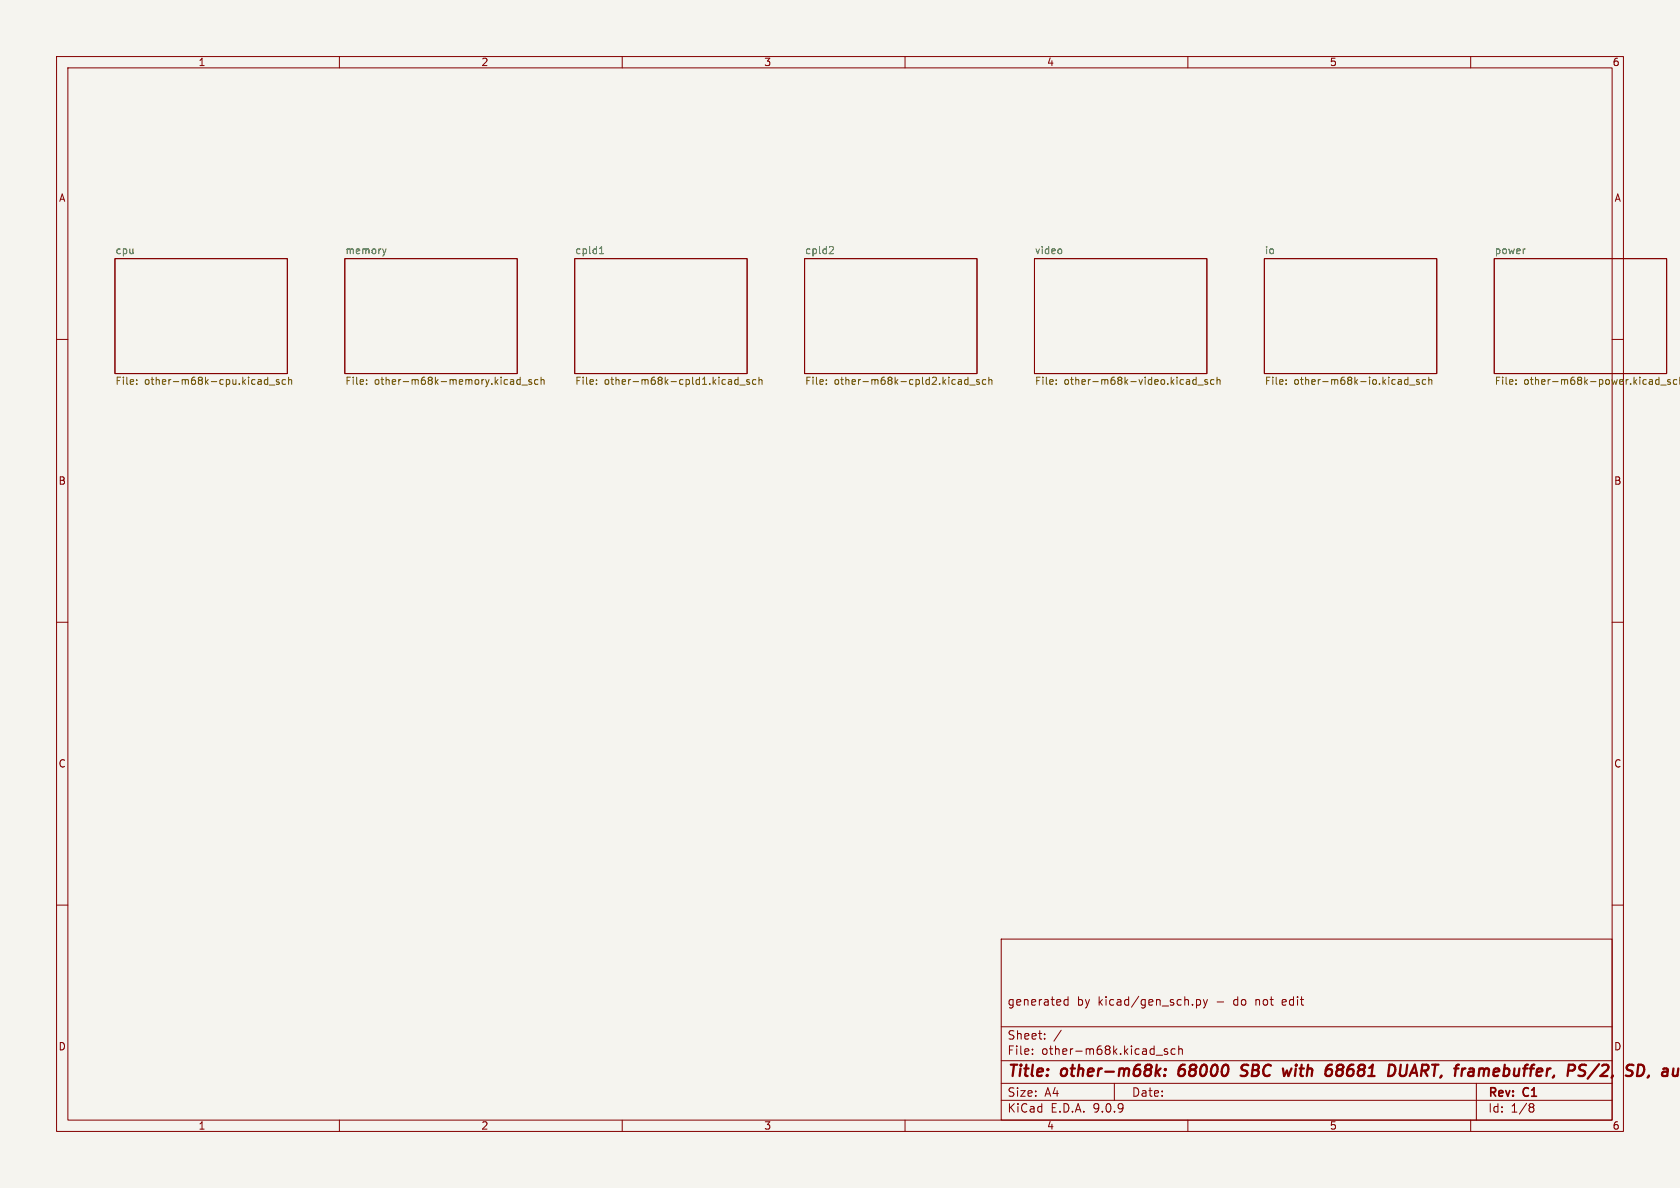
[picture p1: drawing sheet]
<svg xmlns="http://www.w3.org/2000/svg" width="297mm" height="210mm" viewBox="0 0 297 210" stroke-linecap="round" stroke-linejoin="round" font-family="sans-serif">
<path d="M0 0h297v210h-297z" fill="#f5f4ef" stroke="#f5f4ef" stroke-width=".18"/>
<g fill="none" stroke="#840000" stroke-width=".18">
<path d="M10 10h277v190h-277zM12 12h273v186h-273zM60 10v2M110 10v2M160 10v2M210 10v2M260 10v2M20.3 45.7h30.5v20.3h-30.5zM61 45.7h30.4v20.3h-30.4zM101.6 45.7h30.5v20.3h-30.5zM142.2 45.7h30.5v20.3h-30.5zM182.9 45.7h30.5v20.3h-30.5z"/>
<path d="M223.5 45.7h30.5v20.3h-30.5zM264.2 45.7h30.4v20.3h-30.4zM10 60h2M285 60h2M10 110h2M285 110h2M10 160h2M177 166h108v32h-108zM188.8 176.2v1.5M188.8 176.8l-.4-.1-.3 .3v.4l.1 .2h.6M211.5 176.8l.5-.1 .2 .3v.4l-.1 .2h-.6M211.5 176.7v1.5"/>
<path d="M212.7 176.7l.4 1M213.1 177.7l-.1 .4-.3 .1M213.5 176.7l-.4 1M285 160h2M60 198v2M110 198v2M160 198v2M177 194.5h108M177 191.5h108M177 187.5h108M177 181.5h108M182.5 186.3v.1"/>
<path d="M182.5 185.5v.1M184.7 183.6v.1M184.7 182.8v.1M187.6 182.1l-1.3 2M197 191.5v3M204.4 186.5h1.1M206.4 185.5l-.4-.1-.2 .2 .1 .2 .5 .2v.3h-.6M207.7 185.5l-.4-.1-.3 .3v.4l.2 .2h.5M208.4 185.5l.2-.1 .4 .1v.9M208.4 184.9v1.5M210 198v2M260 198v2"/>
<path d="M261 191.5v6.5M270.6 195.1l.4 .1 .2 .2-.3 .3M270.6 195.7h.3M270.9 195.7l.2 .2 .1 .4-.2 .2-.4 .1"/>
</g>
<g fill="none" stroke="#840000" stroke-width=".4">
<path d="M204.5 189.4l.5 .8M205.2 188.9l-.9 .7M205.9 190l.1 .1-.1 .1M205.9 190l-.1 .1 .1 .1M205.9 190v.2M206 189v.2M206 189l.1 .1-.1 .1M206 189l-.1 .1 .1 .1M208.5 188.7l-.2 1.1 .3 .4M208.6 189.1l-.2 .3M220.4 190a.85 .85 0 0 1-1.1 .1M220.4 188.2l-.7 .1a.46 .46 0 0 0-.2 .5 .46 .46 0 0 0 .3 .4l.6 .2"/>
<path d="M228.3 188.9l-.5 1.3M236.7 189.1a.65 .65 0 0 0-.3 1l.5 .1M236.7 189.1h.4M237.2 188.2a.66 .66 0 0 0-.8 .4v.3l.3 .2M246.1 188.2a1.11 1.11 0 0 1 .1 1.9M247.6 188.2l-.2 1.6 .2 .3a.66 .66 0 0 0 1-.3l.2-1.6M280.4 188.3a.85 .85 0 0 0-1.1 .1 .45 .45 0 0 0 .2 .8l.4 .1a.49 .49 0 0 1 .3 .5 .49 .49 0 0 1-.4 .4l-.8-.1M282.7 188.1l-2 2.6M290.4 188.3a1.27 1.27 0 0 1 0 1.6M291.5 190.1l-.2 .4"/>
</g>
<g fill="none" stroke="#725600" stroke-width=".18">
<path d="M24.2 67.8v.1M24.2 67.2v.1M46.8 67.8l.2 .1h.3M47.3 66.7v1.2M47.3 67.2l-.3-.1-.2 .1M47.6 68.1h1M49.3 67.2l-.3-.1-.2 .2 .1 .2 .4 .1v.3h-.5M50.5 67.2l-.4-.1-.2 .2 .1 .6h.5M51 67.2l.2-.1 .3 .1 .1 .7M51 66.7v1.2M64.8 67.8v.1M64.8 67.2v.1"/>
<path d="M92 67.2l-.4-.1-.2 .2 .1 .6h.5M92 66.7v1.2M92.3 68.1h.9M94 67.2l-.3-.1-.2 .2v.2l.5 .1v.3h-.5M95.1 67.2l-.4-.1-.2 .2 .1 .6h.5M95.7 67.2l.1-.1 .3 .1 .1 .7M95.7 66.7v1.2M105.4 67.8v.1M105.4 67.2v.1M130.5 67.2l-.4-.1-.2 .2 .1 .6h.5M130.5 66.7v1.2M130.8 68.1h1"/>
<path d="M132.5 67.2l-.3-.1-.2 .2 .1 .2 .4 .1v.3h-.5M133.6 67.2l-.3-.1-.3 .2 .1 .6h.5M134.2 67.2l.2-.1 .3 .1v.7M134.2 66.7v1.2M146.1 67.8v.1M146.1 67.2v.1M171.1 67.2l-.3-.1-.3 .2 .1 .6h.5M171.1 66.7v1.2M171.4 68.1h1M173.1 67.2l-.3-.1-.2 .2 .1 .2 .4 .1v.3h-.5M174.3 67.2l-.4-.1-.2 .2 .1 .6h.5M174.8 67.2l.2-.1 .3 .1 .1 .7"/>
<path d="M174.8 66.7v1.2M186.7 67.8v.1M186.7 67.2v.1M211.5 67.2l-.4-.1-.2 .2 .1 .6h.5M211.5 66.7v1.2M211.8 68.1h.9M213.5 67.2l-.3-.1-.2 .2v.2l.5 .1v.3h-.5M214.6 67.2l-.4-.1-.2 .2 .1 .6h.5M215.2 67.2l.1-.1 .3 .1 .1 .7M215.2 66.7v1.2M227.4 67.8v.1M227.4 67.2v.1"/>
<path d="M248.4 67.9h.5M248.4 67.2h.5M248.9 66.7v1.2M249.2 68.1h1M250.9 67.2l-.3-.1-.2 .2 .1 .2 .4 .1v.3h-.5M252 67.2l-.3-.1-.3 .2 .2 .6h.4M252.6 67.2l.2-.1 .3 .1v.7M252.6 66.7v1.2M268 67.8v.1M268 67.2v.1M293.3 67.2l-.4-.1-.2 .2 .1 .6h.5M293.3 66.7v1.2"/>
<path d="M293.6 68.1h1M295.3 67.2l-.3-.1-.2 .2 .1 .2 .4 .1v.3h-.5M296.4 67.2l-.3-.1-.3 .2 .1 .6h.5M297 66.7v1.2M297.1 67.2h-.1"/>
</g>
<path d="M67.7 44l.3 .8M68 44.8l-.2 .3M68.3 44l-.3 .8M106 44.8h.7M106 43.9l.4-.3v1.2M146.8 43.6h.4l.2 .3-.8 .9h.8M187.6 44.1v.6M269.5 44h.1" fill="none" stroke="#006464" stroke-width=".18"/>
<g font-size="2.8" fill="#840000">
<text x="178" y="190.9">Title:</text>
<text x="187.7" y="190.9">other-m68k:</text>
<text x="209.2" y="190.9">68000</text>
<text x="221.1" y="190.9">SBC</text>
<text x="229.3" y="190.9">with</text>
<text x="237.6" y="190.9">68681</text>
<text x="249.5" y="190.9">DUART,</text>
<text x="262.1" y="190.9">framebuffer,</text>
<text x="282.8" y="190.9">PS/2,</text>
<text x="294" y="190.9">SD,</text>
</g>
<g font-size="2.1" fill="#840000">
<text x="178" y="178">generated</text>
<text x="190.4" y="178">by</text>
<text x="194.2" y="178">kicad/gen_sch.py</text>
<text x="215.2" y="178">-</text>
<text x="218.3" y="178">do</text>
<text x="222.4" y="178">not</text>
<text x="227.2" y="178">edit</text>
<text x="178" y="184">Sheet:</text>
<text x="178" y="186.7">File:</text>
<text x="184.1" y="186.7">other-m68k.kicad_sch</text>
<text x="178" y="196.9">KiCad</text>
<text x="178" y="194.1">Size:</text>
<text x="184.7" y="194.1">A4</text>
<text x="185.7" y="196.9">E.D.A.</text>
<text x="193.3" y="196.9">9.0.9</text>
<text x="200" y="194.1">Date:</text>
<text x="263" y="194.3">Rev:</text>
<text x="263" y="196.9">Id:</text>
<text x="267.1" y="196.9">1/8</text>
<text x="269.4" y="194.3">C1</text>
</g>
<g font-size="1.8" fill="#840000">
<text x="35" y="11.9">1</text>
<text x="85" y="11.9">2</text>
<text x="135" y="11.9">3</text>
<text x="185" y="11.9">4</text>
<text x="235" y="11.9">5</text>
<text x="285" y="11.9">6</text>
<text x="10.3" y="35.9">A</text>
<text x="285.3" y="35.9">A</text>
<text x="10.3" y="85.9">B</text>
<text x="285.3" y="85.9">B</text>
<text x="10.3" y="135.9">C</text>
<text x="285.3" y="135.9">C</text>
<text x="10.3" y="185.9">D</text>
<text x="285.3" y="185.9">D</text>
<text x="35" y="199.9">1</text>
<text x="85" y="199.9">2</text>
<text x="135" y="199.9">3</text>
<text x="185" y="199.9">4</text>
<text x="235" y="199.9">5</text>
<text x="285" y="199.9">6</text>
</g>
<g font-size="1.8" fill="#006464">
<text x="20.3" y="45">cpu</text>
<text x="61" y="45">memory</text>
<text x="101.6" y="45">cpld1</text>
<text x="142.2" y="45">cpld2</text>
<text x="182.9" y="45">video</text>
<text x="223.5" y="45">io</text>
<text x="264.2" y="45">power</text>
</g>
<g font-size="1.8" fill="#725600">
<text x="20.3" y="68.4">File:</text>
<text x="25.5" y="68.4">other-m68k-cpu.kicad_sch</text>
<text x="61" y="68.4">File:</text>
<text x="66.2" y="68.4">other-m68k-memory.kicad_sch</text>
<text x="101.6" y="68.4">File:</text>
<text x="106.8" y="68.4">other-m68k-cpld1.kicad_sch</text>
<text x="142.2" y="68.4">File:</text>
<text x="147.5" y="68.4">other-m68k-cpld2.kicad_sch</text>
<text x="182.9" y="68.4">File:</text>
<text x="188.1" y="68.4">other-m68k-video.kicad_sch</text>
<text x="223.5" y="68.4">File:</text>
<text x="228.7" y="68.4">other-m68k-io.kicad_sch</text>
<text x="264.2" y="68.4">File:</text>
<text x="269.4" y="68.4">other-m68k-power.kicad_sch</text>
</g>
</svg>
